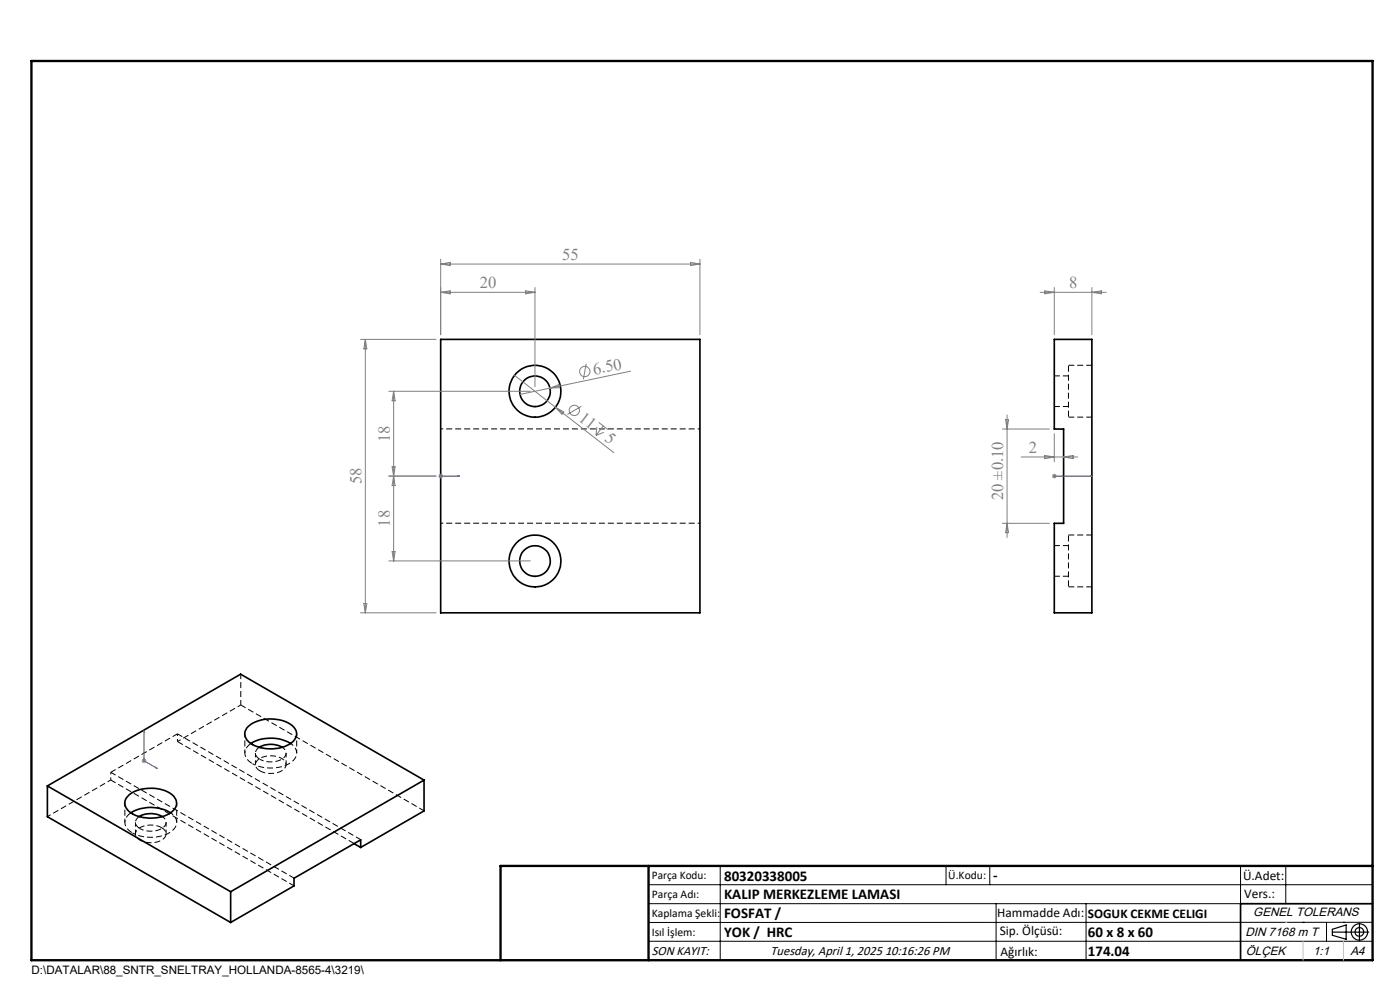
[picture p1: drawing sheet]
<svg xmlns="http://www.w3.org/2000/svg" width="297mm" height="210mm" viewBox="0 0 297 210" stroke-linecap="round" stroke-linejoin="round" font-family="sans-serif">
<path d="M93.5 91h55M148.5 111h-55M37.6 155.7v1.6M23.5 163.8v1.7" fill="none" stroke="#000" stroke-width=".21" stroke-dasharray="1.3 .6" stroke-dashoffset=".8" stroke-linecap="butt"/>
<g fill="none" stroke="#000" stroke-width=".35">
<path d="M93.5 72h55v58h-55zM223.7 72h7.9v58h-7.9v-19h1.9v-20h-1.9zM52.5 154.3a7.7 7.7 0 0 1 9.8-.1 2.24 2.24 0 0 1-.9 3.7 8.2 8.2 0 0 1-8.7-.6 2.06 2.06 0 0 1-.2-3zM53.2 157.7a8.4 8.4 0 0 1 8.4 0M55 158.5a4.9 4.9 0 0 1 4.9 0M10.1 166.7l38.8 22.5M10.1 166.7v6.5l38.8 22.5M27.3 168.7a8 8 0 0 1 9.6 .2 2.24 2.24 0 0 1-.9 3.6 8.1 8.1 0 0 1-8.8-.5 2.1 2.1 0 0 1 .1-3.3zM27.8 172.4a8.2 8.2 0 0 1 8.4 0M29.5 173.2a5.2 5.2 0 0 1 4.9 0M75.1 179l1.4 .8M76.5 179.8v-1.7l-14.1 8.2v1.6l-13.5 7.8"/>
<path d="M90 165.5l-41.1 23.7M90 165.5v6.5l-13.5 7.8M90 165.5l-39-22.5-40.9 23.7M48.9 189.2v6.5M291.2 191.7h-28v12"/>
<circle cx="113.5" cy="83" r="5.5"/>
<circle cx="113.5" cy="83" r="3.3"/>
<circle cx="113.5" cy="119" r="3.3"/>
<circle cx="113.5" cy="119" r="5.5"/>
</g>
<path d="M226.7 77.5v11M226.7 113.5v11" fill="none" stroke="#000" stroke-width=".21" stroke-dasharray="1.3 .6" stroke-dashoffset="-.1" stroke-linecap="butt"/>
<path d="M231.7 77.5h-5M226.7 88.5h5M231.7 113.5h-5M226.7 124.5h5M37.6 157.3l37.5 21.6M55 158.5a1.38 1.38 0 0 0-.8 1.3 1.38 1.38 0 0 0 .9 1.3M29.5 173.2a1.38 1.38 0 0 0-.8 1.3 1.38 1.38 0 0 0 1 1.3" fill="none" stroke="#000" stroke-width=".21" stroke-dasharray="1.3 .6" stroke-linecap="butt"/>
<path d="M226.7 79.7h-3M223.7 86.2h3M226.7 115.7h-3M223.7 122.2h3M37.6 155.7l38.9 22.4M23.5 163.8l14.1-8.1M34.3 175.6a4.7 4.7 0 0 0-5.3 .5 1.42 1.42 0 0 0 .9 2.2 4.5 4.5 0 0 0 5.1-.8 1.36 1.36 0 0 0-.7-1.9M55.1 163.5a4.7 4.7 0 0 0 5.3-.5 1.42 1.42 0 0 0-.9-2.2 4.5 4.5 0 0 0-5.1 .8 1.36 1.36 0 0 0 .7 1.9M90 172l-38.9-22.5M62.4 187.9l-38.9-22.4M62.4 186.3l-38.9-22.5" fill="none" stroke="#000" stroke-width=".21" stroke-dasharray="1.3 .6" stroke-dashoffset=".1" stroke-linecap="butt"/>
<path d="M28.1 176.7a8.2 8.2 0 0 0 8.7-.7 2.2 2.2 0 0 0-.6-3.6M53.6 162a8.2 8.2 0 0 0 8.6-.7 2.2 2.2 0 0 0-.5-3.6" fill="none" stroke="#000" stroke-width=".21" stroke-dasharray="1.3 .6" stroke-dashoffset=".6" stroke-linecap="butt"/>
<path d="M53.2 157.7a2.32 2.32 0 0 0-1.3 2.3 2.32 2.32 0 0 0 1.7 2M27.8 172.4a2.32 2.32 0 0 0-1.3 2.2 2.32 2.32 0 0 0 1.6 2.1" fill="none" stroke="#000" stroke-width=".21" stroke-dasharray="1.3 .6" stroke-dashoffset="-.2" stroke-linecap="butt"/>
<path d="M54.2 159.7v2.5M28.7 174.4v2.5M29.7 175.8a4.7 4.7 0 0 0 5.3-.6 1.33 1.33 0 0 0-.6-2M35.2 176.9v-2.5M55.1 161.1a4.7 4.7 0 0 0 5.3-.6 1.33 1.33 0 0 0-.5-2M60.7 162.2v-2.5" fill="none" stroke="#000" stroke-width=".21" stroke-dasharray="1.3 .6" stroke-dashoffset=".4" stroke-linecap="butt"/>
<path d="M51.1 149.5l-13.5 7.8M51.9 155.7v4M62.9 159.7v-4M23.5 165.5l-13.4 7.7M26.5 170.4v4M37.5 174.4v-4" fill="none" stroke="#000" stroke-width=".21" stroke-dasharray="1.3 .6" stroke-dashoffset=".5" stroke-linecap="butt"/>
<path d="M51.1 143v6.5" fill="none" stroke="#000" stroke-width=".21" stroke-dasharray="1.3 .6" stroke-dashoffset=".2" stroke-linecap="butt"/>
<g fill="none" stroke="#808080" stroke-width=".21">
<path d="M93.5 55v16M93.5 56h55M93.5 56l2-.3v.6zM146.5 55.7l2 .3-2 .3zM148.5 55v16M76.5 72h16M77.5 72v58M77.5 72l.3 2h-.6zM93.5 62l2-.3v.6zM93.5 62h20M109.1 79.6l8.7 6.8M111.5 61.7l2 .3-2 .3z"/>
<path d="M113.5 61v21M124.4 77.1l-.6 3.4M133.8 78.7l-17.1 3.6M220.7 62h14M221.7 61.7l2 .3-2 .3zM223.7 61v10M231.6 61v10M231.6 62l2-.3v.6zM82.5 83h30M83.2 99h.6l-.3 2zM83.5 83v36M83.5 83l.3 2h-.6z"/>
<path d="M116.7 82.3l-6.4 1.4M116.7 82.3l1.9-.7 .1 .6zM117.8 86.4l12.4 9.6M117.8 86.4l1.8 1-.4 .5zM123.3 86.2l-2.9 1.7M126.6 90.6l-.2 1.7M127 89.6l2 1.5M128 90.4l-1.6 1.9M128.1 91.7l-1.7 .6M212.7 91h9.9M213.3 89h.7l-.4 2zM213.6 88v26"/>
<path d="M216.6 96.9h12M221.7 96.6l2 .3-2 .4zM223.7 92v6M225.6 96.9l2-.3v.7zM82.5 101h10M82.5 119h30M83.2 117h.6l-.3 2zM83.5 101l.3 2h-.6zM93 101h1M93.1 100.6l.7 .7M93.5 100.5v1M93.8 100.6l-.7 .7"/>
<path d="M212.7 111h9.9M213.6 111l.4 2h-.7zM223.2 101h1M223.3 100.6l.7 .7M223.7 100.5v1M224 100.6l-.7 .7M76.5 130h16M77.2 128h.6l-.3 2zM30.1 161.4h.9M30.2 161l.7 .7M30.6 160.9v1M30.9 161l-.7 .7"/>
<circle cx="124.1" cy="78.8" r="1.1"/>
<circle cx="121.8" cy="87" r="1.1"/>
</g>
<g fill="none" stroke="#000" stroke-width=".25">
<path d="M282.6 197.7h7.8M282.6 197.1l3-.9v3l-3-.8zM288.4 195.8v3.8M106.2 203.7h185"/>
<circle cx="288.4" cy="197.7" r="1.74"/>
<circle cx="288.4" cy="197.7" r=".93"/>
</g>
<path d="M93.4 101h.2zM93.5 101h.1M93.5 101h4M97.5 101h-.4h.4M223.6 101h.2zM223.7 101h.1M223.7 101h7.9M231.6 101h-.4h.4M30.6 154.9v.3l-.1-.1zM30.6 154.9v6.5l2.8 1.6M33.1 162.8l.3 .2-.3-.1z" fill="none" stroke="#00f" stroke-width=".21"/>
<g fill="none" stroke="#000" stroke-width=".21">
<path d="M137.6 187.7h153.6M137.6 191.7h153.6M137.6 199.7h153.6M152.8 183.7v20M200.7 183.7v4M210 183.7v4M211.3 191.7v12M230.4 191.7v12M263.2 183.7v20M272.8 183.7v8M276.4 195.6h.1M281.4 195.6v4.1"/>
<path d="M285 195.6h.1M291.2 195.6l-153.6 .1"/>
</g>
<path d="M6.7 12.9h284.5v190.8h-284.5zM137.6 183.7v20M291.2 183.7h-185v20" fill="none" stroke="#000" stroke-width=".5"/>
<path d="M276.4 199.7v4M285 199.7v4" fill="none" stroke="#c0c0c0" stroke-width=".21"/>
<path d="M272.8 195.6h.1" fill="none" stroke="#c0c0c0" stroke-width=".25"/>
<g fill="#00f">
<path d="M97.1 101h.4zM93.4 101h.2z"/>
<path d="M33.1 162.8l.3 .2-.3-.1zM30.6 154.9v.3l-.1-.1z"/>
<path d="M223.6 101h.2zM231.2 101h.4z"/>
</g>
<g font-size="3.5" fill="#808080">
<text x="119.3" y="55.1">55</text>
<text x="101.8" y="61.1">20</text>
<text x="226.8" y="61.1">8</text>
<text x="126.1" y="79.5" transform="rotate(-12 126.1 79.5)">6.50</text>
<text x="122.6" y="89" transform="rotate(38 122.6 89)">11</text>
<text x="82.7" y="93.7" transform="rotate(-90 82.7 93.7)">18</text>
<text x="128.1" y="93.3" transform="rotate(38 128.1 93.3)">5</text>
<text x="218.3" y="96.1">2</text>
<text x="76.7" y="102.7" transform="rotate(-90 76.7 102.7)">58</text>
<text x="212.8" y="106.1" transform="rotate(-90 212.8 106.1)">20 ±0.10</text>
<text x="82.7" y="111.7" transform="rotate(-90 82.7 111.7)">18</text>
</g>
<g font-size="3.2">
<text x="153.6" y="190.8">KALIP MERKEZLEME LAMASI</text>
<text x="153.6" y="186.8">80320338005</text>
<text x="210.7" y="186.6">-</text>
<text x="153.6" y="194.8">FOSFAT /</text>
<text x="153.6" y="198.8">YOK / HRC</text>
<text x="230.8" y="198.7">60 x 8 x 60</text>
<text x="230.8" y="202.8">174.04</text>
</g>
<g font-size="2.8">
<text x="263.7" y="186.7">Ü.Adet:</text>
<text x="263.9" y="190.5">Vers.:</text>
<text x="211.5" y="194.5">Hammadde Adı:</text>
<text x="230.8" y="194.7">SOGUK CEKME CELIGI</text>
<text x="138.3" y="202.6">SON KAYIT:</text>
<text x="163.5" y="202.6">Tuesday, April 1, 2025 10:16:26 PM</text>
<text x="212.1" y="198.4">Sip. Ölçüsü:</text>
<text x="212.2" y="202.7">Ağırlık:</text>
</g>
<g font-size="2.6">
<text x="265.9" y="194.4">GENEL TOLERANS</text>
<text x="264.2" y="198.5">DIN 7168 m T</text>
<text x="264.3" y="202.6">ÖLÇEK</text>
<text x="278.5" y="202.6">1:1</text>
<text x="286.5" y="202.6">A4</text>
</g>
<g font-size="2.5">
<text x="138.3" y="186.4">Parça Kodu:</text>
<text x="138.3" y="190.5">Parça Adı:</text>
<text x="201.2" y="186.5">Ü.Kodu:</text>
<text x="138.3" y="194.5">Kaplama Şekli:</text>
<text x="138.3" y="198.6">Isıl İşlem:</text>
<text x="6.7" y="206.7">D:\DATALAR\88_SNTR_SNELTRAY_HOLLANDA-8565-4\3219\</text>
</g>
</svg>
